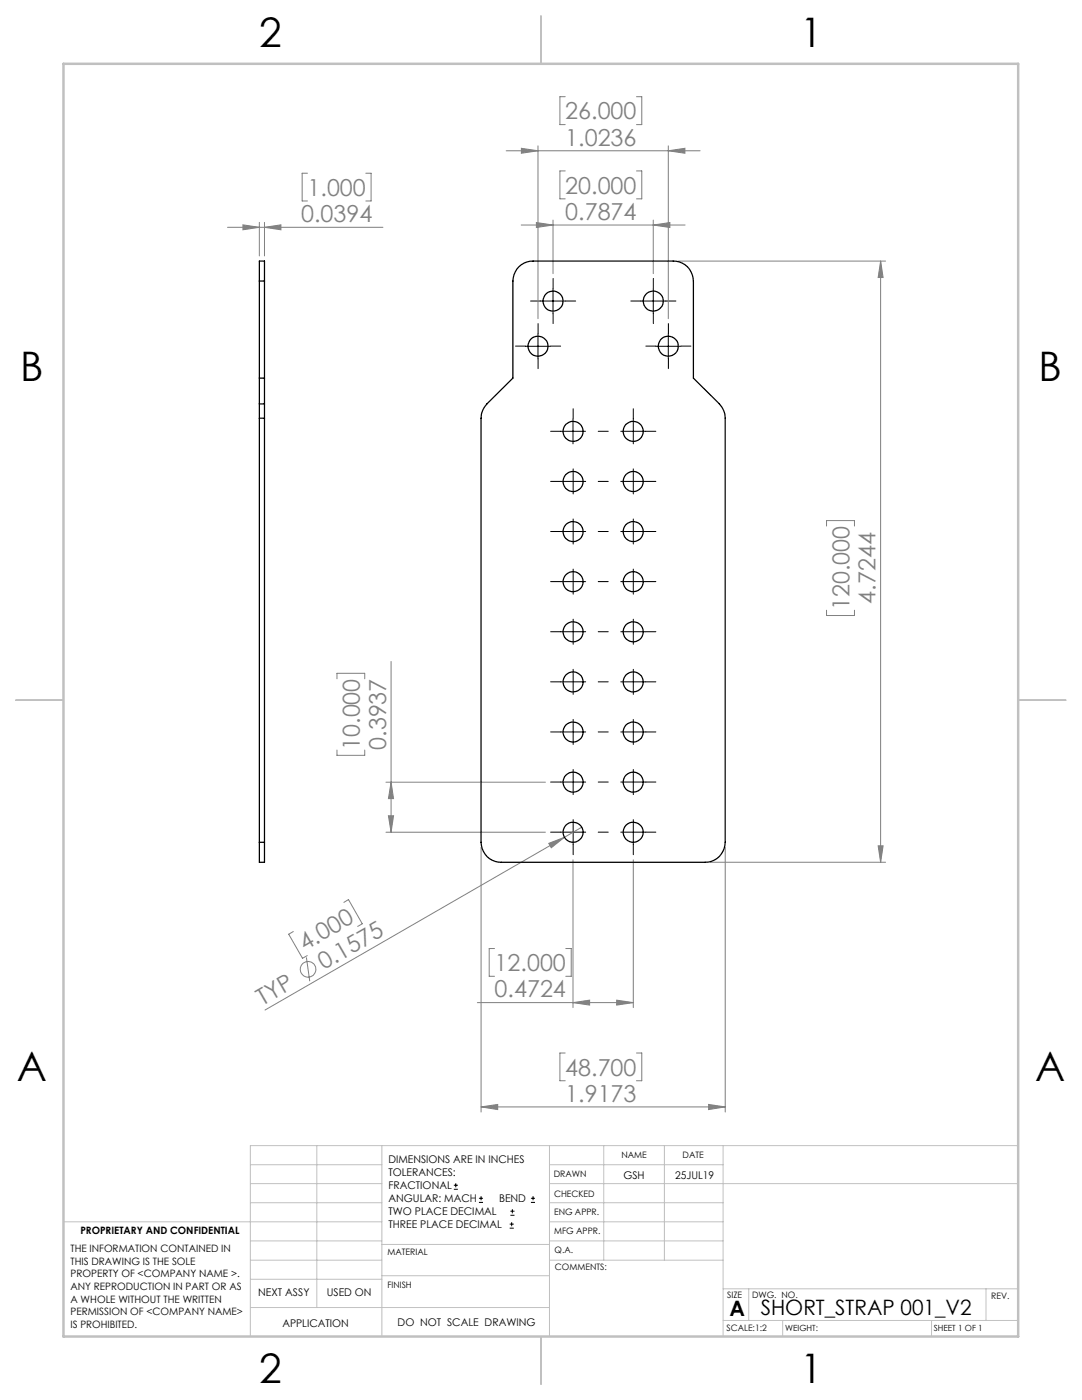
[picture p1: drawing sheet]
<svg xmlns="http://www.w3.org/2000/svg" width="216mm" height="279mm" viewBox="0 0 216 279" stroke-linecap="round" stroke-linejoin="round" font-family="sans-serif">
<g fill="none" stroke="#808080" stroke-width=".2">
<path d="M112.8 19.3h-1.1v5.6h1.1M127 19.3h1.1v5.6h-1.1M61.3 34.6h-1v5.5h1M73 34.6h1v5.5h-1M101 30.1h38.7M104 29.6l3.4 .5-3.4 .5zM107.4 29.1v34.5M112.8 34.1h-1.1v5.6h1.1M127 34.1h1.1v5.6h-1.1M133.3 30.1l3.4-.5v1zM133.4 29.1v34.5M45.4 45.4h31"/>
<path d="M48.5 44.9l3.3 .5-3.3 .5zM51.8 44.4v6.7M52.8 44.4v6.7M52.8 45.4l3.3-.5v1zM104 44.9h32.7M107 44.4l3.3 .5-3.3 .5zM110.3 43.9v10.7M130.4 44.9l3.3-.5v1zM130.4 43.9v10.7M135.4 52.1h41.3M175.7 52.1v120M175.7 52.1l.5 3.3h-1z"/>
<path d="M164.9 105v-1.1h5.6v1.1M67.2 135.5v-1.1h5.6v1.1M78 132v34.1M164.9 121.8v1h5.6v-1M67.2 149.7v1h5.6v-1M77 156.1h31.8M78 156.1l.5 3.3h-1zM77 166.1h31.8M77.5 162.8h1l-.5 3.3zM96 169.1v52.8M109.5 168.3l3.1-1.2-2.6 2.1zM112.6 167.1l-59.7 34.5"/>
<path d="M114.3 171.6v29.5M116.1 165.1l-3.5 2M126.4 171.6v29.5M141.7 172.1h35M144.7 169.1v52.8M175.2 168.8h1l-.5 3.3zM58.5 185.9l-.9 .5 2.8 4.8 .9-.5M61.1 191.1l.7 4.7M68.6 180.1l.9-.6 2.8 4.9-.9 .5M98.7 189.3h-1.1v5.5h1.1M112.9 189.3h1.1v5.5h-1.1M123 199.6l3.4 .5-3.4 .5z"/>
<path d="M95.3 200.1h31.1M112.8 210.1h-1.1v5.6h1.1M114.3 200.1l3.4-.5v1zM127 210.1h1.1v5.6h-1.1M96 220.9l3.3-.5v1zM96 220.9h48.7M141.4 220.4l3.3 .5-3.3 .5z"/>
<circle cx="61.5" cy="193.5" r="1.56"/>
</g>
<g fill="none" stroke="#000" stroke-width=".2">
<path d="M110.3 57.6v5M130.4 57.6v5M104.8 69.1h5.1M107.4 66.6v5M107.8 60.1h5.1M127.8 60.1h5.1M130.8 69.1h5.1M133.4 66.6v5M111.9 86.1h4.9M114.3 83.6v5M90.6 237.3h.8M90.6 236.5h.8"/>
<path d="M90.9 236.1v.9M95.6 240h.8M95.6 239.1h.8M96 238.7v.8M105.9 240h.9M105.9 239.1h.9M106.4 238.7v.8M101.7 245.1h.8M101.7 244.3h.8M101.8 242.5h.9M101.8 241.7h.9M102.1 243.9v.8"/>
<path d="M102.2 241.3v.8"/>
</g>
<g fill="none" stroke="#000" stroke-width=".2" stroke-dasharray="15.2 1.3 1.3 1.3">
<path d="M110.4 57.6v-2M130.4 57.6v-2M104.9 69.1h-2M107.4 66.6v-2M107.4 71.6v2M107.9 60.1h-2M109.9 69.1h2M110.4 62.6v2M112.9 60.1h2M127.9 60.1h-2M130.4 62.6v2M130.9 69.1h-2"/>
<path d="M132.9 60.1h2M133.4 66.6v-2M133.4 71.6v2M135.9 69.1h2M111.9 86.1h-2M111.9 96.1h-2M114.4 83.6v-2M114.4 96.1v-2.5M114.4 96.1h-2.5M114.4 96.1v2.5M114.4 96.1h2.5M119.4 86.1h2"/>
<path d="M119.4 96.1h2M126.4 86.1v-2.5M126.4 86.1h-2.5M126.4 86.1v2.5M126.4 86.1h2.5M126.4 83.6v-2M126.4 96.1v-2.5M126.4 96.1h-2.5M126.4 96.1v2.5M126.4 96.1h2.5M128.9 86.1h2M128.9 96.1h2"/>
<path d="M111.9 106.1h-2M111.9 116.1h-2M114.4 106.1v-2.5M114.4 106.1h-2.5M114.4 106.1v2.5M114.4 106.1h2.5M114.4 116.1v-2.5M114.4 116.1h-2.5M114.4 116.1v2.5M114.4 116.1h2.5M119.4 106.1h2M119.4 116.1h2"/>
<path d="M126.4 106.1v-2.5M126.4 106.1h-2.5M126.4 106.1v2.5M126.4 106.1h2.5M126.4 116.1v-2.5M126.4 116.1h-2.5M126.4 116.1v2.5M126.4 116.1h2.5M128.9 106.1h2M128.9 116.1h2M111.9 126.1h-2M111.9 136.1h-2"/>
<path d="M114.4 126.1v-2.5M114.4 126.1h-2.5M114.4 126.1v2.5M114.4 126.1h2.5M114.4 136.1v-2.5M114.4 136.1h-2.5M114.4 136.1v2.5M114.4 136.1h2.5M119.4 126.1h2M119.4 136.1h2M126.4 126.1v-2.5M126.4 126.1h-2.5"/>
<path d="M126.4 126.1v2.5M126.4 126.1h2.5M126.4 136.1v-2.5M126.4 136.1h-2.5M126.4 136.1v2.5M126.4 136.1h2.5M128.9 126.1h2M128.9 136.1h2M111.9 146.1h-2M111.9 156.1h-2M114.4 146.1v-2.5M114.4 146.1h-2.5"/>
<path d="M114.4 146.1v2.5M114.4 146.1h2.5M114.4 156.1v-2.5M114.4 156.1h-2.5M114.4 156.1v2.5M114.4 156.1h2.5M119.4 146.1h2M119.4 156.1h2M126.4 146.1v-2.5M126.4 146.1h-2.5M126.4 146.1v2.5M126.4 146.1h2.5"/>
<path d="M126.4 156.1v-2.5M126.4 156.1h-2.5M126.4 156.1v2.5M126.4 156.1h2.5M128.9 146.1h2M128.9 156.1h2M111.9 166.1h-2M114.4 166.1v-2.5M114.4 166.1h-2.5M114.4 166.1v2.5M114.4 166.1h2.5M114.4 168.6v2"/>
<path d="M119.4 166.1h2M126.4 166.1v-2.5M126.4 166.1h-2.5M126.4 166.1v2.5M126.4 166.1h2.5M126.4 168.6v2M128.9 166.1h2"/>
</g>
<g fill="none" stroke="#c0c0c0" stroke-width=".2">
<path d="M50 232.4h26.2M50 236.2h26.2M63.2 228.6v32.3M76.2 228.6v38.1M109.6 228.6v38.1M109.6 232.4h34.7M109.6 236.2h93.6M120.5 228.6v22.9M132.6 228.6v22.9M144.3 228.6v38.1M203.2 228.6h-153.2v38.1M12.7 243.8h63.5"/>
<path d="M50 251.5h26.2M50 240h26.2M50 247.7h26.2M50 255.3h26.2M76.2 254.6h33.4M76.2 248.4h33.4M109.6 251.5h34.7M109.6 243.8h34.7M109.6 240h34.7M109.6 247.7h34.7M144.3 257.2h58.9M149.4 257.2v6.3"/>
<path d="M196.7 257.2v6.3M50 260.9h59.6M144.3 263.5h58.9M156.2 263.5v3.2M185.9 263.5v3.2"/>
</g>
<path d="M108 3.2v9.5M3.1 139.7h9.6M203.2 139.7h9.5M108 266.7v9.6" fill="none" stroke="#c0c0c0" stroke-width=".25"/>
<path d="M12.7 12.7h190.5v254h-190.5z" fill="none" stroke="#c0c0c0" stroke-width=".5"/>
<g fill="#808080">
<path d="M109.5 168.3l3.1-1.2-2.6 2.1z"/>
<path d="M52.8 45.4l3.3-.5v1zM48.5 44.9l3.3 .5-3.3 .5z"/>
<path d="M107 44.4l3.3 .5-3.3 .5zM130.4 44.9l3.3-.5v1zM104 29.6l3.4 .5-3.4 .5zM133.3 30.1l3.4-.5v1zM114.3 200.1l3.4-.5v1zM123 199.6l3.4 .5-3.4 .5z"/>
<path d="M175.2 168.8h1l-.5 3.3zM175.7 52.1l.5 3.3h-1zM77.5 162.8h1l-.5 3.3zM78 156.1l.5 3.3h-1z"/>
<path d="M96 220.9l3.3-.5v1zM141.4 220.4l3.3 .5-3.3 .5z"/>
</g>
<g fill="none" stroke="#000" stroke-width=".25">
<path d="M51.8 56.1v-4h1v4M51.8 56.1v24.5M51.8 56.1h1M52.8 56.1v24.5M103.5 53.3a4 4 0 0 1 2.9-1.2h27.9a4 4 0 0 1 4.1 4v19.4l5.1 5.1a4.2 4.2 0 0 1 1.2 2.9v84.6a4 4 0 0 1-4 4h-40.7a4 4 0 0 1-4-4v-84.6a4.2 4.2 0 0 1 1.2-2.9l5.1-5.1v-19.4a4.2 4.2 0 0 1 1.2-2.8zM51.8 75.5h1M51.8 80.6v2.9M51.8 83.5h1M51.8 83.5v84.6M51.8 80.6h1M52.8 80.6v2.9M52.8 83.5v84.6"/>
<path d="M51.8 168.1v4h1v-4M51.8 168.1h1"/>
<circle cx="107.3" cy="69.1" r="2"/>
<circle cx="110.3" cy="60.1" r="2"/>
<circle cx="130.3" cy="60.1" r="2"/>
<circle cx="133.3" cy="69.1" r="2"/>
<circle cx="114.3" cy="96.1" r="2"/>
<circle cx="114.4" cy="86.1" r="1.99"/>
<circle cx="126.3" cy="96.1" r="2"/>
<circle cx="126.4" cy="86.1" r="1.99"/>
<circle cx="114.3" cy="116.1" r="2"/>
<circle cx="114.4" cy="106.1" r="1.99"/>
<circle cx="126.3" cy="116.1" r="2"/>
<circle cx="126.4" cy="106.1" r="1.99"/>
<circle cx="114.3" cy="136.1" r="2"/>
<circle cx="114.4" cy="126.1" r="1.99"/>
<circle cx="126.3" cy="136.1" r="2"/>
<circle cx="126.4" cy="126.1" r="1.99"/>
<circle cx="114.3" cy="156.1" r="2"/>
<circle cx="114.4" cy="146.1" r="1.99"/>
<circle cx="126.3" cy="156.1" r="2"/>
<circle cx="126.4" cy="146.1" r="1.99"/>
<circle cx="114.3" cy="166.1" r="2"/>
<circle cx="126.3" cy="166.1" r="2"/>
</g>
<g font-size="8.1">
<text x="51.7" y="9.3">2</text>
<text x="159.7" y="9.3">1</text>
<text x="4" y="76">B</text>
<text x="207.2" y="76">B</text>
<text x="3.3" y="215.7">A</text>
<text x="206.5" y="215.7">A</text>
<text x="51.7" y="276">2</text>
<text x="159.7" y="276">1</text>
</g>
<g font-size="4.7" fill="#808080">
<text x="112.8" y="23.8">26.000</text>
<text x="112.8" y="29.1">1.0236</text>
<text x="61.4" y="39.1">1.000</text>
<text x="112.8" y="38.6">20.000</text>
<text x="60.1" y="44.3">0.0394</text>
<text x="112.8" y="43.9">0.7874</text>
<text x="169.5" y="121.8" transform="rotate(-90 169.5 121.8)">120.000</text>
<text x="174.7" y="120.5" transform="rotate(-90 174.7 120.5)">4.7244</text>
<text x="71.8" y="149.7" transform="rotate(-90 71.8 149.7)">10.000</text>
<text x="77" y="149.7" transform="rotate(-90 77 149.7)">0.3937</text>
<text x="60.8" y="189.8" transform="rotate(-30 60.8 189.8)">4.000</text>
<text x="64.6" y="193.7" transform="rotate(-30 64.6 193.7)">0.1575</text>
<text x="98.7" y="193.8">12.000</text>
<text x="52.4" y="200.7" transform="rotate(-30 52.4 200.7)">TYP</text>
<text x="98.7" y="199.1">0.4724</text>
<text x="112.8" y="214.7">48.700</text>
<text x="112.8" y="219.9">1.9173</text>
</g>
<g font-size="4.2">
<text x="145.6" y="262.7">A</text>
<text x="151.8" y="262.4">SHORT_STRAP 001_V2</text>
</g>
<g font-size="2.1">
<text x="77.5" y="232.2">DIMENSIONS ARE IN INCHES</text>
<text x="77.5" y="234.7">TOLERANCES:</text>
<text x="77.5" y="237.3">FRACTIONAL</text>
<text x="77.5" y="239.9">ANGULAR: MACH</text>
<text x="99.6" y="239.9">BEND</text>
<text x="124.4" y="235.2">GSH</text>
<text x="134.7" y="235.2">25JUL19</text>
<text x="77.5" y="242.5">TWO PLACE DECIMAL</text>
<text x="77.5" y="245.1">THREE PLACE DECIMAL</text>
<text x="51.5" y="258.7">NEXT ASSY</text>
<text x="65.2" y="258.6">USED ON</text>
<text x="56.3" y="264.8">APPLICATION</text>
<text x="79.3" y="264.6">DO NOT SCALE DRAWING</text>
</g>
<g font-size="2">
<text x="14.1" y="249.9">THE INFORMATION CONTAINED IN</text>
<text x="16" y="246.3">PROPRIETARY AND CONFIDENTIAL</text>
<text x="14.1" y="252.4">THIS DRAWING IS THE SOLE</text>
<text x="14.1" y="254.9">PROPERTY OF &lt;COMPANY NAME &gt;.</text>
<text x="14.1" y="257.4">ANY REPRODUCTION IN PART OR AS</text>
<text x="14.1" y="260">A WHOLE WITHOUT THE WRITTEN</text>
<text x="14.1" y="262.5">PERMISSION OF &lt;COMPANY NAME&gt;</text>
<text x="14.1" y="265">IS PROHIBITED.</text>
</g>
<g font-size="1.8">
<text x="124" y="231.1">NAME</text>
<text x="136.2" y="231.1">DATE</text>
<text x="110.5" y="234.8">DRAWN</text>
<text x="110.5" y="238.9">CHECKED</text>
<text x="110.6" y="242.5">ENG APPR.</text>
<text x="77.3" y="250.5">MATERIAL</text>
<text x="110.6" y="246.3">MFG APPR.</text>
<text x="110.7" y="250">Q.A.</text>
<text x="77.3" y="257">FINISH</text>
<text x="110.7" y="253.5">COMMENTS:</text>
<text x="145.1" y="259">SIZE</text>
<text x="150.1" y="259.1">DWG. NO.</text>
<text x="197.8" y="259.2">REV.</text>
<text x="145" y="265.7">SCALE:1:2</text>
</g>
<g font-size="1.7">
<text x="156.7" y="265.7">WEIGHT:</text>
<text x="186.3" y="265.7">SHEET 1 OF 1</text>
</g>
</svg>
